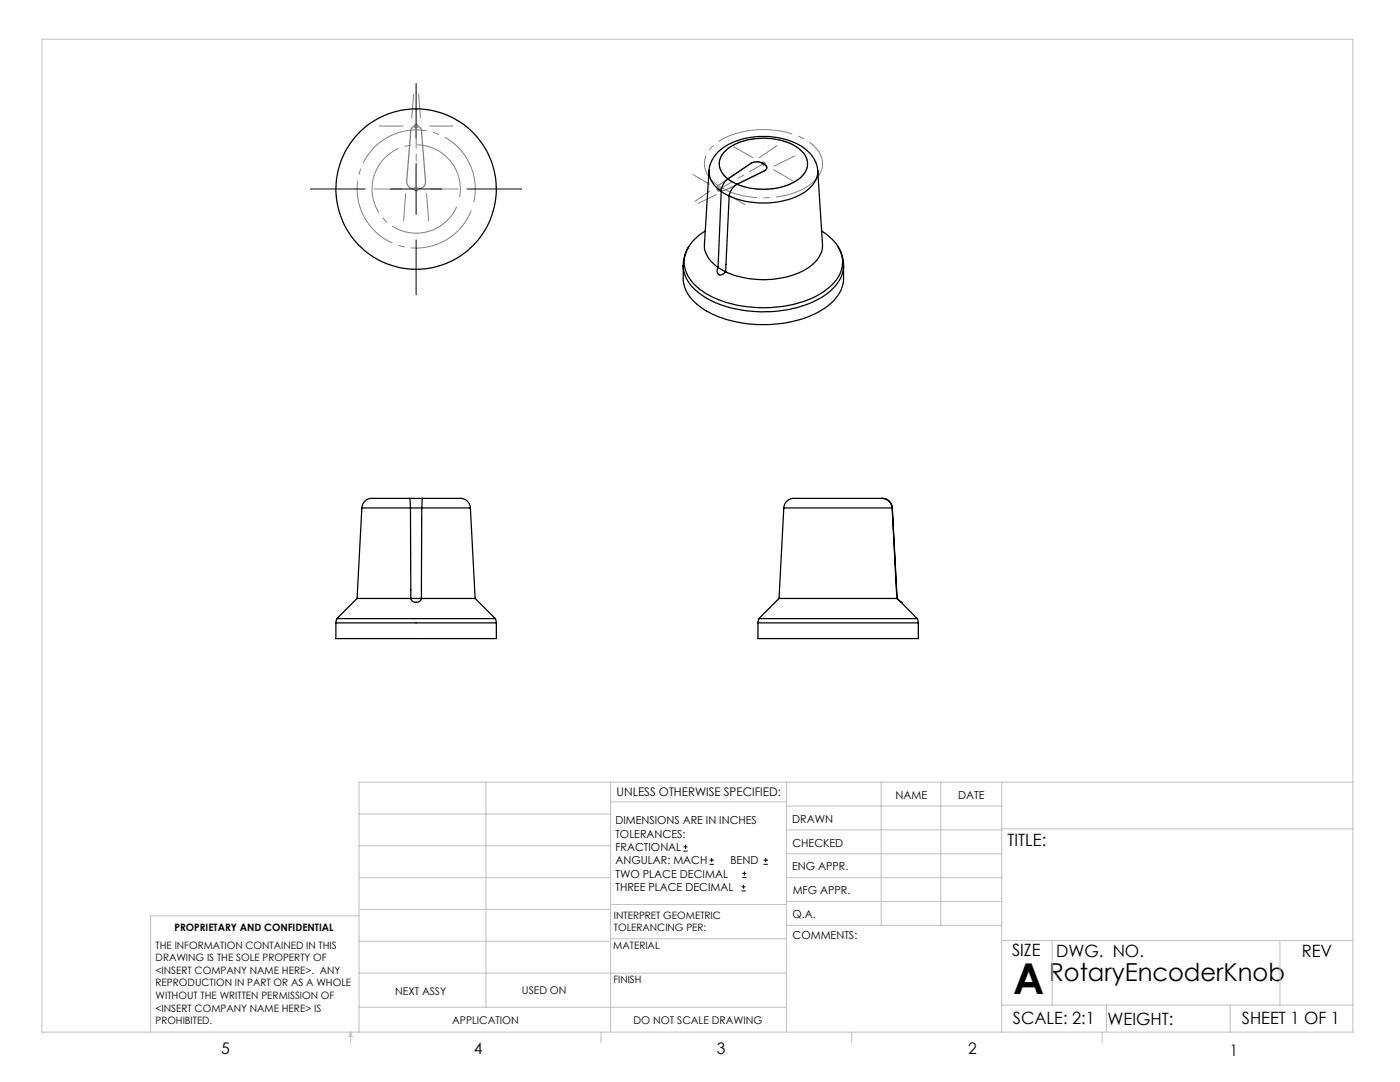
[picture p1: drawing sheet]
<svg xmlns="http://www.w3.org/2000/svg" width="279mm" height="216mm" viewBox="0 0 279 216" stroke-linecap="round" stroke-linejoin="round" font-family="sans-serif">
<g fill="none" stroke="#000" stroke-width=".2">
<path d="M83 16.7v10.9M61.9 37.7h11M78 37.7h10.1M83 32.6v10.2M93.2 37.7h10.9M83 47.9v10.9M136.4 169.8h.8M136.4 169h.8M136.8 168.6v.8M141.6 172.5h.9M141.6 171.6h.9M142 171.2v.8"/>
<path d="M148 177.8h.8M148 177h.8M148.1 175.1h.8M148.1 174.3h.8M148.4 176.5v.8M148.6 173.9v.8M152.4 172.5h.8M152.4 171.6h.8M152.8 171.2v.8"/>
</g>
<g fill="none" stroke="#808080" stroke-width=".2">
<path d="M82.5 18.8l-.3 4.8M83.5 18.8l.4 4.8M74.7 37.7h5.5M75.7 25.2h4.7M81 38.6l-.5 5.5M82.5 37.7h1M82.5 25.2h1M82.7 37.4l.7 .7M82.7 24.8l.7 .7M83 24.7v.9M83 37.2v1M83.4 37.4l-.7 .7"/>
<path d="M83.4 24.8l-.7 .7M85.1 38.6l.4 5.5M85.7 25.2h4.7M85.9 37.7h5.5M138.3 34.8l3.3 2M141.7 38.1l-3.1 2.1M142.9 37.8h1.1M142.9 38.8l-3.6 1.8M143.1 37.5l.7 .7M143.4 37.3v1M143.8 37.5l-.7 .7M145.3 38.9l3.4 1.9"/>
<path d="M146.4 29.3l3.9 2.2M151.8 32.7h1.1M152 32.3l.7 .7M152.4 32.2v1M152.7 32.3l-.7 .7M154.4 33.9l3.9 2.2M155 29.1l-3.5 2.4M158.6 31.1l-4.2 2.1"/>
</g>
<path d="M82.3 25.4a1.08 1.08 0 0 1 1.8 .7l.8 10a1.46 1.46 0 0 1-1.5 1.6h-.7a1.46 1.46 0 0 1-1.5-1.6l.8-10.2zM143.3 37.1l7-4.7 1.4-.1 1.1 .7a.65 .65 0 0 1 .2 .6 .65 .65 0 0 1-.5 .5l-7.6 3.8a1.23 1.23 0 0 1-1.8-.6z" fill="none" stroke="#808080" stroke-width=".25"/>
<path d="M91.5 40.3a8.8 8.8 0 0 1-14.7 3.6 8.8 8.8 0 0 1 3.7-14.6 8.8 8.8 0 0 1 11.2 10.2l-.2 .8" fill="none" stroke="#808080" stroke-width=".2" stroke-dasharray="15.2 1.3 1.3 1.3" stroke-dashoffset="-1" stroke-linecap="butt"/>
<path d="M94.3 41.2a11.8 11.8 0 0 1-19.6 4.8 11.8 11.8 0 0 1 5.1-19.6 11.8 11.8 0 0 1 14.8 13.8l-.3 1" fill="none" stroke="#808080" stroke-width=".2" stroke-dasharray="15.2 1.3 1.3 1.3" stroke-dashoffset="-.8" stroke-linecap="butt"/>
<path d="M160.2 35.1a3.5 3.5 0 0 0-.9-5.6 13.2 13.2 0 0 0-14.2 .3 3.5 3.5 0 0 0 .2 5.9 13.2 13.2 0 0 0 14.2 0l.7-.6" fill="none" stroke="#808080" stroke-width=".2" stroke-dasharray="15.2 1.3 1.3 1.3" stroke-dashoffset="4.4" stroke-linecap="butt"/>
<path d="M162.8 35.9a4.5 4.5 0 0 0-.6-7 16.9 16.9 0 0 0-13.3-2.7 10.7 10.7 0 0 0-7.9 4.6 4.6 4.6 0 0 0 1.8 5.9 17.6 17.6 0 0 0 14.4 2.2 11.5 11.5 0 0 0 5.6-3" fill="none" stroke="#808080" stroke-width=".2" stroke-dasharray="15.2 1.3 1.3 1.3" stroke-dashoffset="6.5" stroke-linecap="butt"/>
<g fill="none" stroke="#c0c0c0" stroke-width=".2">
<path d="M8.4 7.8h261.6v198.2h-261.6zM97 156.1v44.9M121.8 156.1v49.9M121.8 160h35.2M157 156.1v49.9M175.9 156.1v28.5M187.7 156.1v28.5M199.9 156.1v49.9M270 156.1h-198.4v49.9M71.6 175.1h50.2M71.6 168.8h50.2M71.6 162.4h50.2"/>
<path d="M157 170.4h42.9M157 165.6h42.9M157 160.8h42.9M157 175.1h42.9M157 179.9h42.9M199.9 165.4h70.1M71.6 194.2h85.4M71.6 187.8h50.2M71.6 181.5h50.2M71.6 182.7h-41.5v23.3M121.8 187.3h35.2M121.8 180.5h35.2"/>
<path d="M157 184.6h42.9M199.9 187.7h70.1M210 187.7v12.9M255.4 187.7v12.9M70 206v2.1M70 206l.3 .8h-.7zM71.6 201h85.4M119.9 206v2.1M170 206v2.1M199.9 200.6h70.1M220 206v2.1M220.8 200.6v5.4"/>
<path d="M245.5 200.6v5.4"/>
</g>
<path d="M83.1 25.1v12.6" fill="none" stroke="#808080" stroke-width=".2" stroke-dasharray="15.2 1.3 1.3 1.3" stroke-dashoffset="10.9"/>
<path d="M143.5 37.8l8.9-5.1" fill="none" stroke="#808080" stroke-width=".2" stroke-dasharray="15.2 1.3 1.3 1.3" stroke-dashoffset="12"/>
<g fill="none" stroke="#000" stroke-width=".25">
<path d="M141.5 34a6.8 6.8 0 0 1 4.5-5.5 15.3 15.3 0 0 1 14.7 1.2 6 6 0 0 1 2.5 4.3M143.9 38.2a5.1 5.1 0 0 1-2.4-4.2l-.9 14.8a5.3 5.3 0 0 0 2.7 4.5M143.9 38.2l1.6 .9M143.9 38.2l-.6 15.1M145.3 35.7a3.5 3.5 0 0 1 0-6.1 13.2 13.2 0 0 1 13.8-.1 3.6 3.6 0 0 1 1.7 4.6 8.3 8.3 0 0 1-6.1 3.5 14.4 14.4 0 0 1-7.6-.8M145.3 35.7a3.2 3.2 0 0 0-1.4 2.5M145.3 35.7l4.6-3.1a2.4 2.4 0 0 1 3.1 .7l-.1 .5-.4 .3-5.4 2.7M145.3 35.7l1.8 1.1M145.5 39.1l-.7 15.1M147.1 36.8a3 3 0 0 0-1.6 2.3M163.2 34l.9 14.8a5.6 5.6 0 0 1-3.2 4.9 18.4 18.4 0 0 1-16.1 .5M163.2 34a5.3 5.3 0 0 1-3.2 4.7 17.1 17.1 0 0 1-14.5 .4"/>
<path d="M136.3 53a7.7 7.7 0 0 0 4.2 6.2 24.8 24.8 0 0 0 19 2 12.6 12.6 0 0 0 8.4-6l.4-1.3v-.9v2.6a7.5 7.5 0 0 1-4 6.1 24.3 24.3 0 0 1-17.5 2.5 14.6 14.6 0 0 1-9.5-5.5 5.9 5.9 0 0 1-1-3.1zM137.4 49.2a7.5 7.5 0 0 0-1.1 3.8M140.8 46.1a7.8 7.8 0 0 0-4.3 6.3 8.2 8.2 0 0 0 4.7 6.3 24.5 24.5 0 0 0 22.6-.1 8 8 0 0 0 4.3-6 7.1 7.1 0 0 0-3.5-6.1l-.6-.4M143.3 53.3a1.07 1.07 0 0 0 .2 1.5 1.24 1.24 0 0 0 1.3-.6M143.3 53.3l1.5 .9M167.3 49.2a6.6 6.6 0 0 1 1 3.8M81.7 99.4h-4.9a9 9 0 0 0-3.6 .3l-.6 .6-.4 1.1M81.7 99.4l.2 2M81.7 99.4h2.6M84.3 99.4h5a9 9 0 0 1 3.6 .3l.6 .6 .4 1.1M84.3 99.4l-.1 2M176 99.4h-16.5a2.39 2.39 0 0 0-3.1 2"/>
<path d="M176 99.4a1.98 1.98 0 0 1 2.1 2M176 99.4a2.03 2.03 0 0 1 2 2M71.3 119.4h10.7M71.3 119.4l-4.1 4M72.2 101.4h9.7M72.2 101.4l-.9 18M81.9 101.4h2.3M81.9 101.4l.1 18M82 119.4a1.11 1.11 0 0 0 1 .8 1.11 1.11 0 0 0 1.1-.8M82 119.4h2.1M84.1 119.4h10.7M84.2 101.4h9.7"/>
<path d="M84.2 101.4l-.1 18M93.9 101.4l.9 18M94.8 119.4l4 4M155.5 119.4h23.5M155.5 119.4l-4.1 4M156.4 101.4h21.6M156.4 101.4l-.9 18M178 101.4h.1M178 101.4l1 18M178.1 101.4l.9 18M179 119.4l.8 .8M179 119.4h.1"/>
<path d="M67 124.3v3.1h32.1v-3.1M67 124.3h32.1M67.2 123.4l-.2 .9M67.2 123.4h31.6M98.8 123.4l.3 .9M151.3 124.3v3.1h32v-3.1M151.3 124.3h32M151.4 123.4l-.1 .9M151.4 123.4h31.7M179.8 120.2h.1M179.8 120.2l3.3 3.2M183.1 123.4l.2 .9"/>
<circle cx="83" cy="37.7" r="16"/>
</g>
<text font-size="8.5" x="202.2" y="198.3">A</text>
<text font-size="4.9" x="209.4" y="195.7">RotaryEncoderKnob</text>
<g font-size="3.4">
<text x="201.1" y="168.8">TITLE:</text>
<text x="202" y="190.8">SIZE</text>
<text x="210.8" y="190.9">DWG. NO.</text>
<text x="259.8" y="191">REV</text>
<text x="202.1" y="204.4">SCALE: 2:1</text>
<text x="221" y="204.5">WEIGHT:</text>
<text x="247.8" y="204.4">SHEET 1 OF 1</text>
</g>
<g font-size="3.2">
<text x="44.2" y="210.4">5</text>
<text x="94.6" y="210.3">4</text>
<text x="143.1" y="210.4">3</text>
<text x="193.2" y="210.3">2</text>
<text x="245.4" y="210.6">1</text>
</g>
<text font-size="2.4" x="123.1" y="158.9">UNLESS OTHERWISE SPECIFIED:</text>
<g font-size="2.2">
<text x="178.7" y="159.4">NAME</text>
<text x="191.2" y="159.4">DATE</text>
<text x="122.8" y="164.5">DIMENSIONS ARE IN INCHES</text>
<text x="122.8" y="167.1">TOLERANCES:</text>
<text x="158.1" y="164.2">DRAWN</text>
<text x="122.8" y="169.8">FRACTIONAL</text>
<text x="122.8" y="172.5">ANGULAR: MACH</text>
<text x="145.8" y="172.5">BEND</text>
<text x="158.1" y="173.7">ENG APPR.</text>
<text x="158.2" y="169.1">CHECKED</text>
<text x="122.8" y="175.1">TWO PLACE DECIMAL</text>
<text x="122.8" y="177.8">THREE PLACE DECIMAL</text>
<text x="158.2" y="178.4">MFG APPR.</text>
<text x="158.2" y="183.2">Q.A.</text>
<text x="158.2" y="187.4">COMMENTS:</text>
</g>
<g font-size="2.1">
<text x="78.8" y="198.5">NEXT ASSY</text>
<text x="104.2" y="198.4">USED ON</text>
<text x="90.2" y="204.3">APPLICATION</text>
<text x="126.4" y="204.3">DO NOT SCALE DRAWING</text>
</g>
<g font-size="2">
<text x="34.8" y="185.7">PROPRIETARY AND CONFIDENTIAL</text>
<text x="122.5" y="183.3">INTERPRET GEOMETRIC</text>
<text x="122.5" y="185.9">TOLERANCING PER:</text>
<text x="31.1" y="189.3">THE INFORMATION CONTAINED IN THIS</text>
<text x="31.1" y="191.8">DRAWING IS THE SOLE PROPERTY OF</text>
<text x="122.4" y="189.4">MATERIAL</text>
<text x="31.1" y="194.3">&lt;INSERT COMPANY NAME HERE&gt;. ANY</text>
<text x="31.1" y="196.8">REPRODUCTION IN PART OR AS A WHOLE</text>
<text x="122.4" y="196.2">FINISH</text>
<text x="31.1" y="199.4">WITHOUT THE WRITTEN PERMISSION OF</text>
<text x="31.1" y="201.9">&lt;INSERT COMPANY NAME HERE&gt; IS</text>
<text x="31.1" y="204.4">PROHIBITED.</text>
</g>
</svg>
